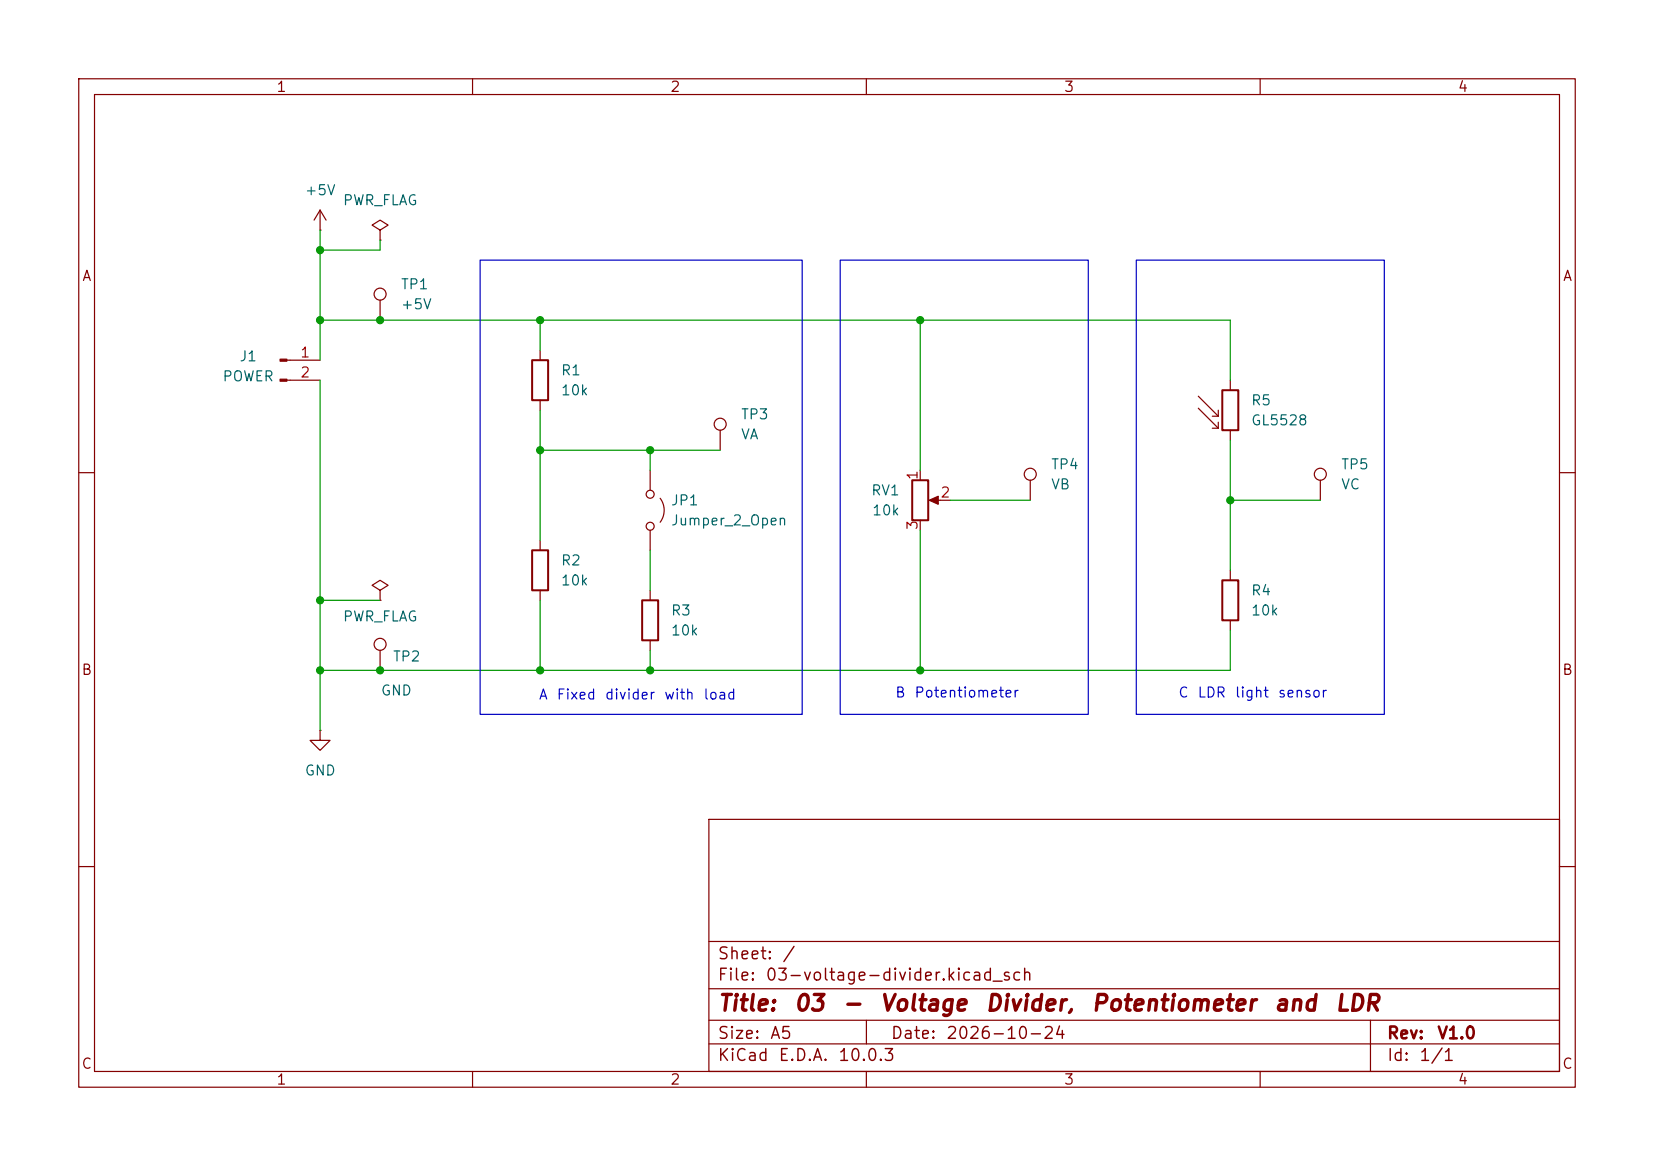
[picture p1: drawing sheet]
(kicad_sch
 (version 20260306)
 (generator "eeschema")
 (generator_version "10.0")
 (paper "A5")
 (title_block
  (title "03 - Voltage Divider, Potentiometer and LDR")
  (date "2026-10-24")
  (rev "V1.0"))
 (lib_symbols
  (symbol "Connector:Conn_01x02_Pin"
   (pin_names
    (offset 1.016) (hide yes)) (exclude_from_sim no) (in_bom yes) (on_board yes)
   (in_pos_files yes)
   (duplicate_pin_numbers_are_jumpers no)
   (property "Reference" "J" (at 0 2.54 0) (show_name no) (do_not_autoplace no) (effects (font (size 1.27 1.27))))
   (property "Value" "Conn_01x02_Pin" (at 0 -5.08 0) (show_name no) (do_not_autoplace no) (effects (font (size 1.27 1.27))))
   (property "Footprint" "" (at 0 0 0) (show_name no) (do_not_autoplace no) (hide yes) (effects (font (size 1.27 1.27))))
   (property "Datasheet" "" (at 0 0 0) (show_name no) (do_not_autoplace no) (hide yes) (effects (font (size 1.27 1.27))))
   (property "Description" "Generic connector, single row, 01x02, script generated" (at 0 0 0) (show_name no) (do_not_autoplace no) (hide yes) (effects (font (size 1.27 1.27))))
   (property "ki_locked" "" (at 0 0 0) (show_name no) (do_not_autoplace no) (effects (font (size 1.27 1.27))))
   (symbol "Conn_01x02_Pin_1_1"
    (rectangle (start 0.8636 0.127) (end 0 -0.127) (stroke (width 0.1524) (type default)) (fill (type outline)))
    (rectangle (start 0.8636 -2.413) (end 0 -2.667) (stroke (width 0.1524) (type default)) (fill (type outline)))
    (polyline (pts (xy 1.27 0) (xy 0.8636 0)) (stroke (width 0.1524) (type default)) (fill (type none)))
    (polyline (pts (xy 1.27 -2.54) (xy 0.8636 -2.54)) (stroke (width 0.1524) (type default)) (fill (type none)))
    (pin passive line (at 5.08 0 180) (length 3.81) (name "Pin_1" (effects (font (size 1.27 1.27)))) (number "1" (effects (font (size 1.27 1.27)))))
    (pin passive line (at 5.08 -2.54 180) (length 3.81) (name "Pin_2" (effects (font (size 1.27 1.27)))) (number "2" (effects (font (size 1.27 1.27))))))
   (embedded_fonts no))
  (symbol "Connector:TestPoint"
   (pin_numbers (hide yes))
   (pin_names
    (offset 0.762) (hide yes)) (exclude_from_sim no) (in_bom yes) (on_board yes)
   (in_pos_files yes)
   (duplicate_pin_numbers_are_jumpers no)
   (property "Reference" "TP" (at 0 6.858 0) (show_name no) (do_not_autoplace no) (effects (font (size 1.27 1.27))))
   (property "Value" "TestPoint" (at 0 5.08 0) (show_name no) (do_not_autoplace no) (effects (font (size 1.27 1.27))))
   (property "Footprint" "" (at 5.08 0 0) (show_name no) (do_not_autoplace no) (hide yes) (effects (font (size 1.27 1.27))))
   (property "Datasheet" "" (at 5.08 0 0) (show_name no) (do_not_autoplace no) (hide yes) (effects (font (size 1.27 1.27))))
   (property "Description" "test point" (at 0 0 0) (show_name no) (do_not_autoplace no) (hide yes) (effects (font (size 1.27 1.27))))
   (symbol "TestPoint_0_1"
    (circle (center 0 3.302) (radius 0.762) (stroke (width 0) (type default)) (fill (type none))))
   (symbol "TestPoint_1_1"
    (pin passive line (at 0 0 90) (length 2.54) (name "1" (effects (font (size 1.27 1.27)))) (number "1" (effects (font (size 1.27 1.27))))))
   (embedded_fonts no))
  (symbol "Device:R"
   (pin_numbers (hide yes))
   (pin_names
    (offset 0)) (exclude_from_sim no) (in_bom yes) (on_board yes)
   (in_pos_files yes)
   (duplicate_pin_numbers_are_jumpers no)
   (property "Reference" "R" (at 2.032 0 90) (show_name no) (do_not_autoplace no) (effects (font (size 1.27 1.27))))
   (property "Value" "R" (at 0 0 90) (show_name no) (do_not_autoplace no) (effects (font (size 1.27 1.27))))
   (property "Footprint" "" (at -1.778 0 90) (show_name no) (do_not_autoplace no) (hide yes) (effects (font (size 1.27 1.27))))
   (property "Datasheet" "" (at 0 0 0) (show_name no) (do_not_autoplace no) (hide yes) (effects (font (size 1.27 1.27))))
   (property "Description" "Resistor" (at 0 0 0) (show_name no) (do_not_autoplace no) (hide yes) (effects (font (size 1.27 1.27))))
   (symbol "R_0_1"
    (rectangle (start -1.016 -2.54) (end 1.016 2.54) (stroke (width 0.254) (type default)) (fill (type none))))
   (symbol "R_1_1"
    (pin passive line (at 0 3.81 270) (length 1.27) (name "" (effects (font (size 1.27 1.27)))) (number "1" (effects (font (size 1.27 1.27)))))
    (pin passive line (at 0 -3.81 90) (length 1.27) (name "" (effects (font (size 1.27 1.27)))) (number "2" (effects (font (size 1.27 1.27))))))
   (embedded_fonts no))
  (symbol "Device:R_Photo"
   (pin_numbers (hide yes))
   (pin_names
    (offset 0)) (exclude_from_sim no) (in_bom yes) (on_board yes)
   (in_pos_files yes)
   (duplicate_pin_numbers_are_jumpers no)
   (property "Reference" "R" (at 1.27 1.27 0) (show_name no) (do_not_autoplace no) (effects (font (size 1.27 1.27)) (justify left)))
   (property "Value" "R_Photo" (at 1.27 0 0) (show_name no) (do_not_autoplace no) (effects (font (size 1.27 1.27)) (justify left top)))
   (property "Footprint" "" (at 1.27 -6.35 90) (show_name no) (do_not_autoplace no) (hide yes) (effects (font (size 1.27 1.27)) (justify left)))
   (property "Datasheet" "" (at 0 -1.27 0) (show_name no) (do_not_autoplace no) (hide yes) (effects (font (size 1.27 1.27))))
   (property "Description" "Photoresistor" (at 0 0 0) (show_name no) (do_not_autoplace no) (hide yes) (effects (font (size 1.27 1.27))))
   (symbol "R_Photo_0_1"
    (polyline (pts (xy -1.524 -0.762) (xy -4.064 1.778)) (stroke (width 0) (type default)) (fill (type none)))
    (polyline (pts (xy -1.524 -0.762) (xy -2.286 -0.762)) (stroke (width 0) (type default)) (fill (type none)))
    (polyline (pts (xy -1.524 -0.762) (xy -1.524 0)) (stroke (width 0) (type default)) (fill (type none)))
    (polyline (pts (xy -1.524 -2.286) (xy -4.064 0.254)) (stroke (width 0) (type default)) (fill (type none)))
    (polyline (pts (xy -1.524 -2.286) (xy -2.286 -2.286)) (stroke (width 0) (type default)) (fill (type none)))
    (polyline (pts (xy -1.524 -2.286) (xy -1.524 -1.524)) (stroke (width 0) (type default)) (fill (type none)))
    (rectangle (start -1.016 2.54) (end 1.016 -2.54) (stroke (width 0.254) (type default)) (fill (type none))))
   (symbol "R_Photo_1_1"
    (pin passive line (at 0 3.81 270) (length 1.27) (name "" (effects (font (size 1.27 1.27)))) (number "1" (effects (font (size 1.27 1.27)))))
    (pin passive line (at 0 -3.81 90) (length 1.27) (name "" (effects (font (size 1.27 1.27)))) (number "2" (effects (font (size 1.27 1.27))))))
   (embedded_fonts no))
  (symbol "Device:R_Potentiometer"
   (pin_names
    (offset 1.016) (hide yes)) (exclude_from_sim no) (in_bom yes) (on_board yes)
   (in_pos_files yes)
   (duplicate_pin_numbers_are_jumpers no)
   (property "Reference" "RV" (at -4.445 0 90) (show_name no) (do_not_autoplace no) (effects (font (size 1.27 1.27))))
   (property "Value" "R_Potentiometer" (at -2.54 0 90) (show_name no) (do_not_autoplace no) (effects (font (size 1.27 1.27))))
   (property "Footprint" "" (at 0 0 0) (show_name no) (do_not_autoplace no) (hide yes) (effects (font (size 1.27 1.27))))
   (property "Datasheet" "" (at 0 0 0) (show_name no) (do_not_autoplace no) (hide yes) (effects (font (size 1.27 1.27))))
   (property "Description" "Potentiometer" (at 0 0 0) (show_name no) (do_not_autoplace no) (hide yes) (effects (font (size 1.27 1.27))))
   (property "Sim.Device" "R" (at 0 0 0) (show_name no) (do_not_autoplace no) (hide yes) (effects (font (size 1.27 1.27))))
   (property "Sim.Type" "POT" (at 0 0 0) (show_name no) (do_not_autoplace no) (hide yes) (effects (font (size 1.27 1.27))))
   (property "Sim.Pins" "1=r0 2=wiper 3=r1" (at 0 0 0) (show_name no) (do_not_autoplace no) (hide yes) (effects (font (size 1.27 1.27))))
   (symbol "R_Potentiometer_0_1"
    (rectangle (start 1.016 2.54) (end -1.016 -2.54) (stroke (width 0.254) (type default)) (fill (type none)))
    (polyline (pts (xy 1.143 0) (xy 2.286 0.508) (xy 2.286 -0.508) (xy 1.143 0)) (stroke (width 0) (type default)) (fill (type outline)))
    (polyline (pts (xy 2.54 0) (xy 1.524 0)) (stroke (width 0) (type default)) (fill (type none))))
   (symbol "R_Potentiometer_1_1"
    (pin passive line (at 0 3.81 270) (length 1.27) (name "1" (effects (font (size 1.27 1.27)))) (number "1" (effects (font (size 1.27 1.27)))))
    (pin passive line (at 3.81 0 180) (length 1.27) (name "2" (effects (font (size 1.27 1.27)))) (number "2" (effects (font (size 1.27 1.27)))))
    (pin passive line (at 0 -3.81 90) (length 1.27) (name "3" (effects (font (size 1.27 1.27)))) (number "3" (effects (font (size 1.27 1.27))))))
   (embedded_fonts no))
  (symbol "Jumper:Jumper_2_Open"
   (pin_numbers (hide yes))
   (pin_names
    (offset 0) (hide yes)) (exclude_from_sim no) (in_bom yes) (on_board yes)
   (in_pos_files yes)
   (duplicate_pin_numbers_are_jumpers no)
   (property "Reference" "JP" (at 0 2.794 0) (show_name no) (do_not_autoplace no) (effects (font (size 1.27 1.27))))
   (property "Value" "Jumper_2_Open" (at 0 -2.286 0) (show_name no) (do_not_autoplace no) (effects (font (size 1.27 1.27))))
   (property "Footprint" "" (at 0 0 0) (show_name no) (do_not_autoplace no) (hide yes) (effects (font (size 1.27 1.27))))
   (property "Datasheet" "" (at 0 0 0) (show_name no) (do_not_autoplace no) (hide yes) (effects (font (size 1.27 1.27))))
   (property "Description" "Jumper, 2-pole, open" (at 0 0 0) (show_name no) (do_not_autoplace no) (hide yes) (effects (font (size 1.27 1.27))))
   (symbol "Jumper_2_Open_0_0"
    (circle (center -2.032 0) (radius 0.508) (stroke (width 0) (type default)) (fill (type none)))
    (circle (center 2.032 0) (radius 0.508) (stroke (width 0) (type default)) (fill (type none))))
   (symbol "Jumper_2_Open_0_1"
    (arc (start -1.524 1.27) (mid 0 1.778) (end 1.524 1.27) (stroke (width 0) (type default)) (fill (type none))))
   (symbol "Jumper_2_Open_1_1"
    (pin passive line (at -5.08 0 0) (length 2.54) (name "A" (effects (font (size 1.27 1.27)))) (number "1" (effects (font (size 1.27 1.27)))))
    (pin passive line (at 5.08 0 180) (length 2.54) (name "B" (effects (font (size 1.27 1.27)))) (number "2" (effects (font (size 1.27 1.27))))))
   (embedded_fonts no))
  (symbol "power:+5V"
   (power global)
   (pin_numbers (hide yes))
   (pin_names
    (offset 0) (hide yes)) (exclude_from_sim no) (in_bom yes) (on_board yes)
   (in_pos_files yes)
   (duplicate_pin_numbers_are_jumpers no)
   (property "Reference" "#PWR" (at 0 -3.81 0) (show_name no) (do_not_autoplace no) (hide yes) (effects (font (size 1.27 1.27))))
   (property "Value" "+5V" (at 0 3.556 0) (show_name no) (do_not_autoplace no) (effects (font (size 1.27 1.27))))
   (property "Footprint" "" (at 0 0 0) (show_name no) (do_not_autoplace no) (hide yes) (effects (font (size 1.27 1.27))))
   (property "Datasheet" "" (at 0 0 0) (show_name no) (do_not_autoplace no) (hide yes) (effects (font (size 1.27 1.27))))
   (property "Description" "Power symbol creates a global label with name \"+5V\"" (at 0 0 0) (show_name no) (do_not_autoplace no) (hide yes) (effects (font (size 1.27 1.27))))
   (symbol "+5V_0_1"
    (polyline (pts (xy -0.762 1.27) (xy 0 2.54)) (stroke (width 0) (type default)) (fill (type none)))
    (polyline (pts (xy 0 2.54) (xy 0.762 1.27)) (stroke (width 0) (type default)) (fill (type none)))
    (polyline (pts (xy 0 0) (xy 0 2.54)) (stroke (width 0) (type default)) (fill (type none))))
   (symbol "+5V_1_1"
    (pin power_in line (at 0 0 90) (length 0) (name "" (effects (font (size 1.27 1.27)))) (number "1" (effects (font (size 1.27 1.27))))))
   (embedded_fonts no))
  (symbol "power:GND"
   (power global)
   (pin_numbers (hide yes))
   (pin_names
    (offset 0) (hide yes)) (exclude_from_sim no) (in_bom yes) (on_board yes)
   (in_pos_files yes)
   (duplicate_pin_numbers_are_jumpers no)
   (property "Reference" "#PWR" (at 0 -6.35 0) (show_name no) (do_not_autoplace no) (hide yes) (effects (font (size 1.27 1.27))))
   (property "Value" "GND" (at 0 -3.81 0) (show_name no) (do_not_autoplace no) (effects (font (size 1.27 1.27))))
   (property "Footprint" "" (at 0 0 0) (show_name no) (do_not_autoplace no) (hide yes) (effects (font (size 1.27 1.27))))
   (property "Datasheet" "" (at 0 0 0) (show_name no) (do_not_autoplace no) (hide yes) (effects (font (size 1.27 1.27))))
   (property "Description" "Power symbol creates a global label with name \"GND\" , ground" (at 0 0 0) (show_name no) (do_not_autoplace no) (hide yes) (effects (font (size 1.27 1.27))))
   (symbol "GND_0_1"
    (polyline (pts (xy 0 0) (xy 0 -1.27) (xy 1.27 -1.27) (xy 0 -2.54) (xy -1.27 -1.27) (xy 0 -1.27)) (stroke (width 0) (type default)) (fill (type none))))
   (symbol "GND_1_1"
    (pin power_in line (at 0 0 270) (length 0) (name "" (effects (font (size 1.27 1.27)))) (number "1" (effects (font (size 1.27 1.27))))))
   (embedded_fonts no))
  (symbol "power:PWR_FLAG"
   (power global)
   (pin_numbers (hide yes))
   (pin_names
    (offset 0) (hide yes)) (exclude_from_sim no) (in_bom yes) (on_board yes)
   (in_pos_files yes)
   (duplicate_pin_numbers_are_jumpers no)
   (property "Reference" "#FLG" (at 0 1.905 0) (show_name no) (do_not_autoplace no) (hide yes) (effects (font (size 1.27 1.27))))
   (property "Value" "PWR_FLAG" (at 0 3.81 0) (show_name no) (do_not_autoplace no) (effects (font (size 1.27 1.27))))
   (property "Footprint" "" (at 0 0 0) (show_name no) (do_not_autoplace no) (hide yes) (effects (font (size 1.27 1.27))))
   (property "Datasheet" "" (at 0 0 0) (show_name no) (do_not_autoplace no) (hide yes) (effects (font (size 1.27 1.27))))
   (property "Description" "Special symbol for telling ERC where power comes from" (at 0 0 0) (show_name no) (do_not_autoplace no) (hide yes) (effects (font (size 1.27 1.27))))
   (symbol "PWR_FLAG_0_0"
    (pin power_out line (at 0 0 90) (length 0) (name "" (effects (font (size 1.27 1.27)))) (number "1" (effects (font (size 1.27 1.27))))))
   (symbol "PWR_FLAG_0_1"
    (polyline (pts (xy 0 0) (xy 0 1.27) (xy -1.016 1.905) (xy 0 2.54) (xy 1.016 1.905) (xy 0 1.27)) (stroke (width 0) (type default)) (fill (type none))))
   (embedded_fonts no)))
 (rectangle
  (start 60.96 33.02)
  (end 101.854 90.678)
  (stroke (width 0) (type default))
  (fill (type none)))
 (rectangle
  (start 144.272 33.02)
  (end 175.768 90.678)
  (stroke (width 0) (type default))
  (fill (type none)))
 (rectangle
  (start 106.68 33.02)
  (end 138.176 90.678)
  (stroke (width 0) (type default))
  (fill (type none)))
 (text "B Potentiometer"
  (exclude_from_sim no)
  (at 121.412 88.138 0)
  (effects (font (size 1.27 1.27))))
 (text "C LDR light sensor"
  (exclude_from_sim no)
  (at 158.75 88.138 0)
  (effects (font (size 1.27 1.27))))
 (text "A Fixed divider with load"
  (exclude_from_sim no)
  (at 80.518 88.392 0)
  (effects (font (size 1.27 1.27))))
 (junction
  (at 82.55 57.15)
  (diameter 0)
  (color 0 0 0 0))
 (junction
  (at 82.55 85.09)
  (diameter 0)
  (color 0 0 0 0))
 (junction
  (at 40.64 85.09)
  (diameter 0)
  (color 0 0 0 0))
 (junction
  (at 156.21 63.5)
  (diameter 0)
  (color 0 0 0 0))
 (junction
  (at 68.58 40.64)
  (diameter 0)
  (color 0 0 0 0))
 (junction
  (at 40.64 76.2)
  (diameter 0)
  (color 0 0 0 0))
 (junction
  (at 40.64 31.75)
  (diameter 0)
  (color 0 0 0 0))
 (junction
  (at 40.64 40.64)
  (diameter 0)
  (color 0 0 0 0))
 (junction
  (at 116.84 85.09)
  (diameter 0)
  (color 0 0 0 0))
 (junction
  (at 48.26 40.64)
  (diameter 0)
  (color 0 0 0 0))
 (junction
  (at 48.26 85.09)
  (diameter 0)
  (color 0 0 0 0))
 (junction
  (at 116.84 40.64)
  (diameter 0)
  (color 0 0 0 0))
 (junction
  (at 68.58 57.15)
  (diameter 0)
  (color 0 0 0 0))
 (junction
  (at 68.58 85.09)
  (diameter 0)
  (color 0 0 0 0))
 (wire
  (pts (xy 40.64 85.09) (xy 40.64 92.71))
  (stroke (width 0) (type default)))
 (wire
  (pts (xy 116.84 85.09) (xy 82.55 85.09))
  (stroke (width 0) (type default)))
 (wire
  (pts (xy 40.64 85.09) (xy 48.26 85.09))
  (stroke (width 0) (type default)))
 (wire
  (pts (xy 156.21 55.88) (xy 156.21 63.5))
  (stroke (width 0) (type default)))
 (wire
  (pts (xy 156.21 63.5) (xy 167.64 63.5))
  (stroke (width 0) (type default)))
 (wire
  (pts (xy 40.64 76.2) (xy 48.26 76.2))
  (stroke (width 0) (type default)))
 (wire
  (pts (xy 116.84 40.64) (xy 68.58 40.64))
  (stroke (width 0) (type default)))
 (wire
  (pts (xy 82.55 59.69) (xy 82.55 57.15))
  (stroke (width 0) (type default)))
 (wire
  (pts (xy 40.64 76.2) (xy 40.64 85.09))
  (stroke (width 0) (type default)))
 (wire
  (pts (xy 82.55 82.55) (xy 82.55 85.09))
  (stroke (width 0) (type default)))
 (wire
  (pts (xy 40.64 48.26) (xy 40.64 76.2))
  (stroke (width 0) (type default)))
 (wire
  (pts (xy 68.58 44.45) (xy 68.58 40.64))
  (stroke (width 0) (type default)))
 (wire
  (pts (xy 68.58 57.15) (xy 68.58 68.58))
  (stroke (width 0) (type default)))
 (wire
  (pts (xy 82.55 69.85) (xy 82.55 74.93))
  (stroke (width 0) (type default)))
 (wire
  (pts (xy 68.58 76.2) (xy 68.58 85.09))
  (stroke (width 0) (type default)))
 (wire
  (pts (xy 48.26 30.48) (xy 48.26 31.75))
  (stroke (width 0) (type default)))
 (wire
  (pts (xy 156.21 80.01) (xy 156.21 85.09))
  (stroke (width 0) (type default)))
 (wire
  (pts (xy 116.84 67.31) (xy 116.84 85.09))
  (stroke (width 0) (type default)))
 (wire
  (pts (xy 40.64 31.75) (xy 40.64 40.64))
  (stroke (width 0) (type default)))
 (wire
  (pts (xy 48.26 40.64) (xy 40.64 40.64))
  (stroke (width 0) (type default)))
 (wire
  (pts (xy 82.55 57.15) (xy 91.44 57.15))
  (stroke (width 0) (type default)))
 (wire
  (pts (xy 40.64 29.21) (xy 40.64 31.75))
  (stroke (width 0) (type default)))
 (wire
  (pts (xy 82.55 57.15) (xy 68.58 57.15))
  (stroke (width 0) (type default)))
 (wire
  (pts (xy 40.64 40.64) (xy 40.64 45.72))
  (stroke (width 0) (type default)))
 (wire
  (pts (xy 82.55 85.09) (xy 68.58 85.09))
  (stroke (width 0) (type default)))
 (wire
  (pts (xy 48.26 31.75) (xy 40.64 31.75))
  (stroke (width 0) (type default)))
 (wire
  (pts (xy 156.21 40.64) (xy 116.84 40.64))
  (stroke (width 0) (type default)))
 (wire
  (pts (xy 156.21 63.5) (xy 156.21 72.39))
  (stroke (width 0) (type default)))
 (wire
  (pts (xy 116.84 59.69) (xy 116.84 40.64))
  (stroke (width 0) (type default)))
 (wire
  (pts (xy 68.58 40.64) (xy 48.26 40.64))
  (stroke (width 0) (type default)))
 (wire
  (pts (xy 48.26 85.09) (xy 68.58 85.09))
  (stroke (width 0) (type default)))
 (wire
  (pts (xy 156.21 85.09) (xy 116.84 85.09))
  (stroke (width 0) (type default)))
 (wire
  (pts (xy 120.65 63.5) (xy 130.81 63.5))
  (stroke (width 0) (type default)))
 (wire
  (pts (xy 156.21 48.26) (xy 156.21 40.64))
  (stroke (width 0) (type default)))
 (wire
  (pts (xy 68.58 52.07) (xy 68.58 57.15))
  (stroke (width 0) (type default)))
 (symbol
  (lib_id "Device:R_Photo")
  (at 156.21 52.07 0)
  (unit 1)
  (body_style 1)
  (exclude_from_sim no)
  (in_bom yes)
  (on_board yes)
  (in_pos_files yes)
  (dnp no)
  (fields_autoplaced yes)
  (property "Reference" "R5" (at 158.75 50.7999 0) (show_name no) (do_not_autoplace no) (effects (font (size 1.27 1.27)) (justify left)))
  (property "Value" "GL5528" (at 158.75 53.3399 0) (show_name no) (do_not_autoplace no) (effects (font (size 1.27 1.27)) (justify left)))
  (property "Footprint" "OptoDevice:R_LDR_5.1x4.3mm_P3.4mm_Vertical" (at 157.48 58.42 90) (hide yes) (show_name no) (do_not_autoplace no) (effects (font (size 1.27 1.27)) (justify left)))
  (property "Datasheet" "" (at 156.21 53.34 0) (hide yes) (show_name no) (do_not_autoplace no) (effects (font (size 1.27 1.27))))
  (property "Description" "Photoresistor" (at 156.21 52.07 0) (hide yes) (show_name no) (do_not_autoplace no) (effects (font (size 1.27 1.27))))
  (pin "1")
  (pin "2"))
 (symbol
  (lib_id "Connector:Conn_01x02_Pin")
  (at 35.56 45.72 0)
  (unit 1)
  (body_style 1)
  (exclude_from_sim no)
  (in_bom yes)
  (on_board yes)
  (in_pos_files yes)
  (dnp no)
  (property "Reference" "J1" (at 31.496 45.212 0) (show_name no) (do_not_autoplace no) (effects (font (size 1.27 1.27))))
  (property "Value" "POWER" (at 31.496 47.752 0) (show_name no) (do_not_autoplace no) (effects (font (size 1.27 1.27))))
  (property "Footprint" "Connector_PinHeader_2.54mm:PinHeader_1x02_P2.54mm_Vertical" (at 35.56 45.72 0) (hide yes) (show_name no) (do_not_autoplace no) (effects (font (size 1.27 1.27))))
  (property "Datasheet" "" (at 35.56 45.72 0) (hide yes) (show_name no) (do_not_autoplace no) (effects (font (size 1.27 1.27))))
  (property "Description" "Generic connector, single row, 01x02, script generated" (at 35.56 45.72 0) (hide yes) (show_name no) (do_not_autoplace no) (effects (font (size 1.27 1.27))))
  (pin "2")
  (pin "1"))
 (symbol
  (lib_id "Connector:TestPoint")
  (at 48.26 85.09 0)
  (unit 1)
  (body_style 1)
  (exclude_from_sim no)
  (in_bom yes)
  (on_board yes)
  (in_pos_files yes)
  (dnp no)
  (property "Reference" "TP2" (at 49.784 83.312 0) (show_name no) (do_not_autoplace no) (effects (font (size 1.27 1.27)) (justify left)))
  (property "Value" "GND" (at 48.26 87.63 0) (show_name no) (do_not_autoplace no) (effects (font (size 1.27 1.27)) (justify left)))
  (property "Footprint" "TestPoint:TestPoint_THTPad_D2.0mm_Drill1.0mm" (at 53.34 85.09 0) (hide yes) (show_name no) (do_not_autoplace no) (effects (font (size 1.27 1.27))))
  (property "Datasheet" "" (at 53.34 85.09 0) (hide yes) (show_name no) (do_not_autoplace no) (effects (font (size 1.27 1.27))))
  (property "Description" "test point" (at 48.26 85.09 0) (hide yes) (show_name no) (do_not_autoplace no) (effects (font (size 1.27 1.27))))
  (pin "1"))
 (symbol
  (lib_id "power:PWR_FLAG")
  (at 48.26 30.48 0)
  (unit 1)
  (body_style 1)
  (exclude_from_sim no)
  (in_bom yes)
  (on_board yes)
  (in_pos_files yes)
  (dnp no)
  (fields_autoplaced yes)
  (property "Reference" "#FLG01" (at 48.26 28.575 0) (hide yes) (show_name no) (do_not_autoplace no) (effects (font (size 1.27 1.27))))
  (property "Value" "PWR_FLAG" (at 48.26 25.4 0) (show_name no) (do_not_autoplace no) (effects (font (size 1.27 1.27))))
  (property "Footprint" "" (at 48.26 30.48 0) (hide yes) (show_name no) (do_not_autoplace no) (effects (font (size 1.27 1.27))))
  (property "Datasheet" "" (at 48.26 30.48 0) (hide yes) (show_name no) (do_not_autoplace no) (effects (font (size 1.27 1.27))))
  (property "Description" "Special symbol for telling ERC where power comes from" (at 48.26 30.48 0) (hide yes) (show_name no) (do_not_autoplace no) (effects (font (size 1.27 1.27))))
  (pin "1"))
 (symbol
  (lib_id "Connector:TestPoint")
  (at 167.64 63.5 0)
  (unit 1)
  (body_style 1)
  (exclude_from_sim no)
  (in_bom yes)
  (on_board yes)
  (in_pos_files yes)
  (dnp no)
  (fields_autoplaced yes)
  (property "Reference" "TP5" (at 170.18 58.9279 0) (show_name no) (do_not_autoplace no) (effects (font (size 1.27 1.27)) (justify left)))
  (property "Value" "VC" (at 170.18 61.4679 0) (show_name no) (do_not_autoplace no) (effects (font (size 1.27 1.27)) (justify left)))
  (property "Footprint" "TestPoint:TestPoint_THTPad_D2.0mm_Drill1.0mm" (at 172.72 63.5 0) (hide yes) (show_name no) (do_not_autoplace no) (effects (font (size 1.27 1.27))))
  (property "Datasheet" "" (at 172.72 63.5 0) (hide yes) (show_name no) (do_not_autoplace no) (effects (font (size 1.27 1.27))))
  (property "Description" "test point" (at 167.64 63.5 0) (hide yes) (show_name no) (do_not_autoplace no) (effects (font (size 1.27 1.27))))
  (pin "1"))
 (symbol
  (lib_id "power:GND")
  (at 40.64 92.71 0)
  (unit 1)
  (body_style 1)
  (exclude_from_sim no)
  (in_bom yes)
  (on_board yes)
  (in_pos_files yes)
  (dnp no)
  (fields_autoplaced yes)
  (property "Reference" "#PWR02" (at 40.64 99.06 0) (hide yes) (show_name no) (do_not_autoplace no) (effects (font (size 1.27 1.27))))
  (property "Value" "GND" (at 40.64 97.79 0) (show_name no) (do_not_autoplace no) (effects (font (size 1.27 1.27))))
  (property "Footprint" "" (at 40.64 92.71 0) (hide yes) (show_name no) (do_not_autoplace no) (effects (font (size 1.27 1.27))))
  (property "Datasheet" "" (at 40.64 92.71 0) (hide yes) (show_name no) (do_not_autoplace no) (effects (font (size 1.27 1.27))))
  (property "Description" "Power symbol creates a global label with name \"GND\" , ground" (at 40.64 92.71 0) (hide yes) (show_name no) (do_not_autoplace no) (effects (font (size 1.27 1.27))))
  (pin "1"))
 (symbol
  (lib_id "Device:R")
  (at 68.58 72.39 0)
  (unit 1)
  (body_style 1)
  (exclude_from_sim no)
  (in_bom yes)
  (on_board yes)
  (in_pos_files yes)
  (dnp no)
  (fields_autoplaced yes)
  (property "Reference" "R2" (at 71.12 71.1199 0) (show_name no) (do_not_autoplace no) (effects (font (size 1.27 1.27)) (justify left)))
  (property "Value" "10k" (at 71.12 73.6599 0) (show_name no) (do_not_autoplace no) (effects (font (size 1.27 1.27)) (justify left)))
  (property "Footprint" "Resistor_SMD:R_0805_2012Metric" (at 66.802 72.39 90) (hide yes) (show_name no) (do_not_autoplace no) (effects (font (size 1.27 1.27))))
  (property "Datasheet" "" (at 68.58 72.39 0) (hide yes) (show_name no) (do_not_autoplace no) (effects (font (size 1.27 1.27))))
  (property "Description" "Resistor" (at 68.58 72.39 0) (hide yes) (show_name no) (do_not_autoplace no) (effects (font (size 1.27 1.27))))
  (pin "1")
  (pin "2"))
 (symbol
  (lib_id "Device:R")
  (at 156.21 76.2 0)
  (unit 1)
  (body_style 1)
  (exclude_from_sim no)
  (in_bom yes)
  (on_board yes)
  (in_pos_files yes)
  (dnp no)
  (fields_autoplaced yes)
  (property "Reference" "R4" (at 158.75 74.9299 0) (show_name no) (do_not_autoplace no) (effects (font (size 1.27 1.27)) (justify left)))
  (property "Value" "10k" (at 158.75 77.4699 0) (show_name no) (do_not_autoplace no) (effects (font (size 1.27 1.27)) (justify left)))
  (property "Footprint" "Resistor_SMD:R_0805_2012Metric" (at 154.432 76.2 90) (hide yes) (show_name no) (do_not_autoplace no) (effects (font (size 1.27 1.27))))
  (property "Datasheet" "" (at 156.21 76.2 0) (hide yes) (show_name no) (do_not_autoplace no) (effects (font (size 1.27 1.27))))
  (property "Description" "Resistor" (at 156.21 76.2 0) (hide yes) (show_name no) (do_not_autoplace no) (effects (font (size 1.27 1.27))))
  (pin "1")
  (pin "2"))
 (symbol
  (lib_id "Device:R")
  (at 82.55 78.74 0)
  (unit 1)
  (body_style 1)
  (exclude_from_sim no)
  (in_bom yes)
  (on_board yes)
  (in_pos_files yes)
  (dnp no)
  (fields_autoplaced yes)
  (property "Reference" "R3" (at 85.09 77.4699 0) (show_name no) (do_not_autoplace no) (effects (font (size 1.27 1.27)) (justify left)))
  (property "Value" "10k" (at 85.09 80.0099 0) (show_name no) (do_not_autoplace no) (effects (font (size 1.27 1.27)) (justify left)))
  (property "Footprint" "Resistor_SMD:R_0805_2012Metric" (at 80.772 78.74 90) (hide yes) (show_name no) (do_not_autoplace no) (effects (font (size 1.27 1.27))))
  (property "Datasheet" "" (at 82.55 78.74 0) (hide yes) (show_name no) (do_not_autoplace no) (effects (font (size 1.27 1.27))))
  (property "Description" "Resistor" (at 82.55 78.74 0) (hide yes) (show_name no) (do_not_autoplace no) (effects (font (size 1.27 1.27))))
  (pin "1")
  (pin "2"))
 (symbol
  (lib_id "Connector:TestPoint")
  (at 48.26 40.64 0)
  (unit 1)
  (body_style 1)
  (exclude_from_sim no)
  (in_bom yes)
  (on_board yes)
  (in_pos_files yes)
  (dnp no)
  (fields_autoplaced yes)
  (property "Reference" "TP1" (at 50.8 36.0679 0) (show_name no) (do_not_autoplace no) (effects (font (size 1.27 1.27)) (justify left)))
  (property "Value" "+5V" (at 50.8 38.6079 0) (show_name no) (do_not_autoplace no) (effects (font (size 1.27 1.27)) (justify left)))
  (property "Footprint" "TestPoint:TestPoint_THTPad_D2.0mm_Drill1.0mm" (at 53.34 40.64 0) (hide yes) (show_name no) (do_not_autoplace no) (effects (font (size 1.27 1.27))))
  (property "Datasheet" "" (at 53.34 40.64 0) (hide yes) (show_name no) (do_not_autoplace no) (effects (font (size 1.27 1.27))))
  (property "Description" "test point" (at 48.26 40.64 0) (hide yes) (show_name no) (do_not_autoplace no) (effects (font (size 1.27 1.27))))
  (pin "1"))
 (symbol
  (lib_id "power:PWR_FLAG")
  (at 48.26 76.2 0)
  (unit 1)
  (body_style 1)
  (exclude_from_sim no)
  (in_bom yes)
  (on_board yes)
  (in_pos_files yes)
  (dnp no)
  (property "Reference" "#FLG02" (at 48.26 74.295 0) (hide yes) (show_name no) (do_not_autoplace no) (effects (font (size 1.27 1.27))))
  (property "Value" "PWR_FLAG" (at 48.26 78.232 0) (show_name no) (do_not_autoplace no) (effects (font (size 1.27 1.27))))
  (property "Footprint" "" (at 48.26 76.2 0) (hide yes) (show_name no) (do_not_autoplace no) (effects (font (size 1.27 1.27))))
  (property "Datasheet" "" (at 48.26 76.2 0) (hide yes) (show_name no) (do_not_autoplace no) (effects (font (size 1.27 1.27))))
  (property "Description" "Special symbol for telling ERC where power comes from" (at 48.26 76.2 0) (hide yes) (show_name no) (do_not_autoplace no) (effects (font (size 1.27 1.27))))
  (pin "1"))
 (symbol
  (lib_id "power:+5V")
  (at 40.64 29.21 0)
  (unit 1)
  (body_style 1)
  (exclude_from_sim no)
  (in_bom yes)
  (on_board yes)
  (in_pos_files yes)
  (dnp no)
  (fields_autoplaced yes)
  (property "Reference" "#PWR01" (at 40.64 33.02 0) (hide yes) (show_name no) (do_not_autoplace no) (effects (font (size 1.27 1.27))))
  (property "Value" "+5V" (at 40.64 24.13 0) (show_name no) (do_not_autoplace no) (effects (font (size 1.27 1.27))))
  (property "Footprint" "" (at 40.64 29.21 0) (hide yes) (show_name no) (do_not_autoplace no) (effects (font (size 1.27 1.27))))
  (property "Datasheet" "" (at 40.64 29.21 0) (hide yes) (show_name no) (do_not_autoplace no) (effects (font (size 1.27 1.27))))
  (property "Description" "Power symbol creates a global label with name \"+5V\"" (at 40.64 29.21 0) (hide yes) (show_name no) (do_not_autoplace no) (effects (font (size 1.27 1.27))))
  (pin "1"))
 (symbol
  (lib_id "Connector:TestPoint")
  (at 91.44 57.15 0)
  (unit 1)
  (body_style 1)
  (exclude_from_sim no)
  (in_bom yes)
  (on_board yes)
  (in_pos_files yes)
  (dnp no)
  (fields_autoplaced yes)
  (property "Reference" "TP3" (at 93.98 52.5779 0) (show_name no) (do_not_autoplace no) (effects (font (size 1.27 1.27)) (justify left)))
  (property "Value" "VA" (at 93.98 55.1179 0) (show_name no) (do_not_autoplace no) (effects (font (size 1.27 1.27)) (justify left)))
  (property "Footprint" "TestPoint:TestPoint_THTPad_D2.0mm_Drill1.0mm" (at 96.52 57.15 0) (hide yes) (show_name no) (do_not_autoplace no) (effects (font (size 1.27 1.27))))
  (property "Datasheet" "" (at 96.52 57.15 0) (hide yes) (show_name no) (do_not_autoplace no) (effects (font (size 1.27 1.27))))
  (property "Description" "test point" (at 91.44 57.15 0) (hide yes) (show_name no) (do_not_autoplace no) (effects (font (size 1.27 1.27))))
  (pin "1"))
 (symbol
  (lib_id "Device:R")
  (at 68.58 48.26 0)
  (unit 1)
  (body_style 1)
  (exclude_from_sim no)
  (in_bom yes)
  (on_board yes)
  (in_pos_files yes)
  (dnp no)
  (fields_autoplaced yes)
  (property "Reference" "R1" (at 71.12 46.9899 0) (show_name no) (do_not_autoplace no) (effects (font (size 1.27 1.27)) (justify left)))
  (property "Value" "10k" (at 71.12 49.5299 0) (show_name no) (do_not_autoplace no) (effects (font (size 1.27 1.27)) (justify left)))
  (property "Footprint" "Resistor_SMD:R_0805_2012Metric" (at 66.802 48.26 90) (hide yes) (show_name no) (do_not_autoplace no) (effects (font (size 1.27 1.27))))
  (property "Datasheet" "" (at 68.58 48.26 0) (hide yes) (show_name no) (do_not_autoplace no) (effects (font (size 1.27 1.27))))
  (property "Description" "Resistor" (at 68.58 48.26 0) (hide yes) (show_name no) (do_not_autoplace no) (effects (font (size 1.27 1.27))))
  (pin "1")
  (pin "2"))
 (symbol
  (lib_id "Jumper:Jumper_2_Open")
  (at 82.55 64.77 270)
  (unit 1)
  (body_style 1)
  (exclude_from_sim no)
  (in_bom yes)
  (on_board yes)
  (in_pos_files yes)
  (dnp no)
  (fields_autoplaced yes)
  (property "Reference" "JP1" (at 85.09 63.4999 90) (show_name no) (do_not_autoplace no) (effects (font (size 1.27 1.27)) (justify left)))
  (property "Value" "Jumper_2_Open" (at 85.09 66.0399 90) (show_name no) (do_not_autoplace no) (effects (font (size 1.27 1.27)) (justify left)))
  (property "Footprint" "Connector_PinHeader_2.54mm:PinHeader_1x02_P2.54mm_Vertical" (at 82.55 64.77 0) (hide yes) (show_name no) (do_not_autoplace no) (effects (font (size 1.27 1.27))))
  (property "Datasheet" "" (at 82.55 64.77 0) (hide yes) (show_name no) (do_not_autoplace no) (effects (font (size 1.27 1.27))))
  (property "Description" "Jumper, 2-pole, open" (at 82.55 64.77 0) (hide yes) (show_name no) (do_not_autoplace no) (effects (font (size 1.27 1.27))))
  (pin "1")
  (pin "2"))
 (symbol
  (lib_id "Connector:TestPoint")
  (at 130.81 63.5 0)
  (unit 1)
  (body_style 1)
  (exclude_from_sim no)
  (in_bom yes)
  (on_board yes)
  (in_pos_files yes)
  (dnp no)
  (fields_autoplaced yes)
  (property "Reference" "TP4" (at 133.35 58.9279 0) (show_name no) (do_not_autoplace no) (effects (font (size 1.27 1.27)) (justify left)))
  (property "Value" "VB" (at 133.35 61.4679 0) (show_name no) (do_not_autoplace no) (effects (font (size 1.27 1.27)) (justify left)))
  (property "Footprint" "TestPoint:TestPoint_THTPad_D2.0mm_Drill1.0mm" (at 135.89 63.5 0) (hide yes) (show_name no) (do_not_autoplace no) (effects (font (size 1.27 1.27))))
  (property "Datasheet" "" (at 135.89 63.5 0) (hide yes) (show_name no) (do_not_autoplace no) (effects (font (size 1.27 1.27))))
  (property "Description" "test point" (at 130.81 63.5 0) (hide yes) (show_name no) (do_not_autoplace no) (effects (font (size 1.27 1.27))))
  (pin "1"))
 (symbol
  (lib_id "Device:R_Potentiometer")
  (at 116.84 63.5 0)
  (unit 1)
  (body_style 1)
  (exclude_from_sim no)
  (in_bom yes)
  (on_board yes)
  (in_pos_files yes)
  (dnp no)
  (fields_autoplaced yes)
  (property "Reference" "RV1" (at 114.3 62.2299 0) (show_name no) (do_not_autoplace no) (effects (font (size 1.27 1.27)) (justify right)))
  (property "Value" "10k" (at 114.3 64.7699 0) (show_name no) (do_not_autoplace no) (effects (font (size 1.27 1.27)) (justify right)))
  (property "Footprint" "Potentiometer_THT:Potentiometer_Bourns_3296W_Vertical" (at 116.84 63.5 0) (hide yes) (show_name no) (do_not_autoplace no) (effects (font (size 1.27 1.27))))
  (property "Datasheet" "" (at 116.84 63.5 0) (hide yes) (show_name no) (do_not_autoplace no) (effects (font (size 1.27 1.27))))
  (property "Description" "Potentiometer" (at 116.84 63.5 0) (hide yes) (show_name no) (do_not_autoplace no) (effects (font (size 1.27 1.27))))
  (property "Sim.Device" "R" (at 116.84 63.5 0) (hide yes) (show_name no) (do_not_autoplace no) (effects (font (size 1.27 1.27))))
  (property "Sim.Type" "POT" (at 116.84 63.5 0) (hide yes) (show_name no) (do_not_autoplace no) (effects (font (size 1.27 1.27))))
  (property "Sim.Pins" "1=r0 2=wiper 3=r1" (at 116.84 63.5 0) (hide yes) (show_name no) (do_not_autoplace no) (effects (font (size 1.27 1.27))))
  (pin "3")
  (pin "1")
  (pin "2"))
 (sheet_instances
  (path ""
   (page "1")))
 (embedded_fonts no))
